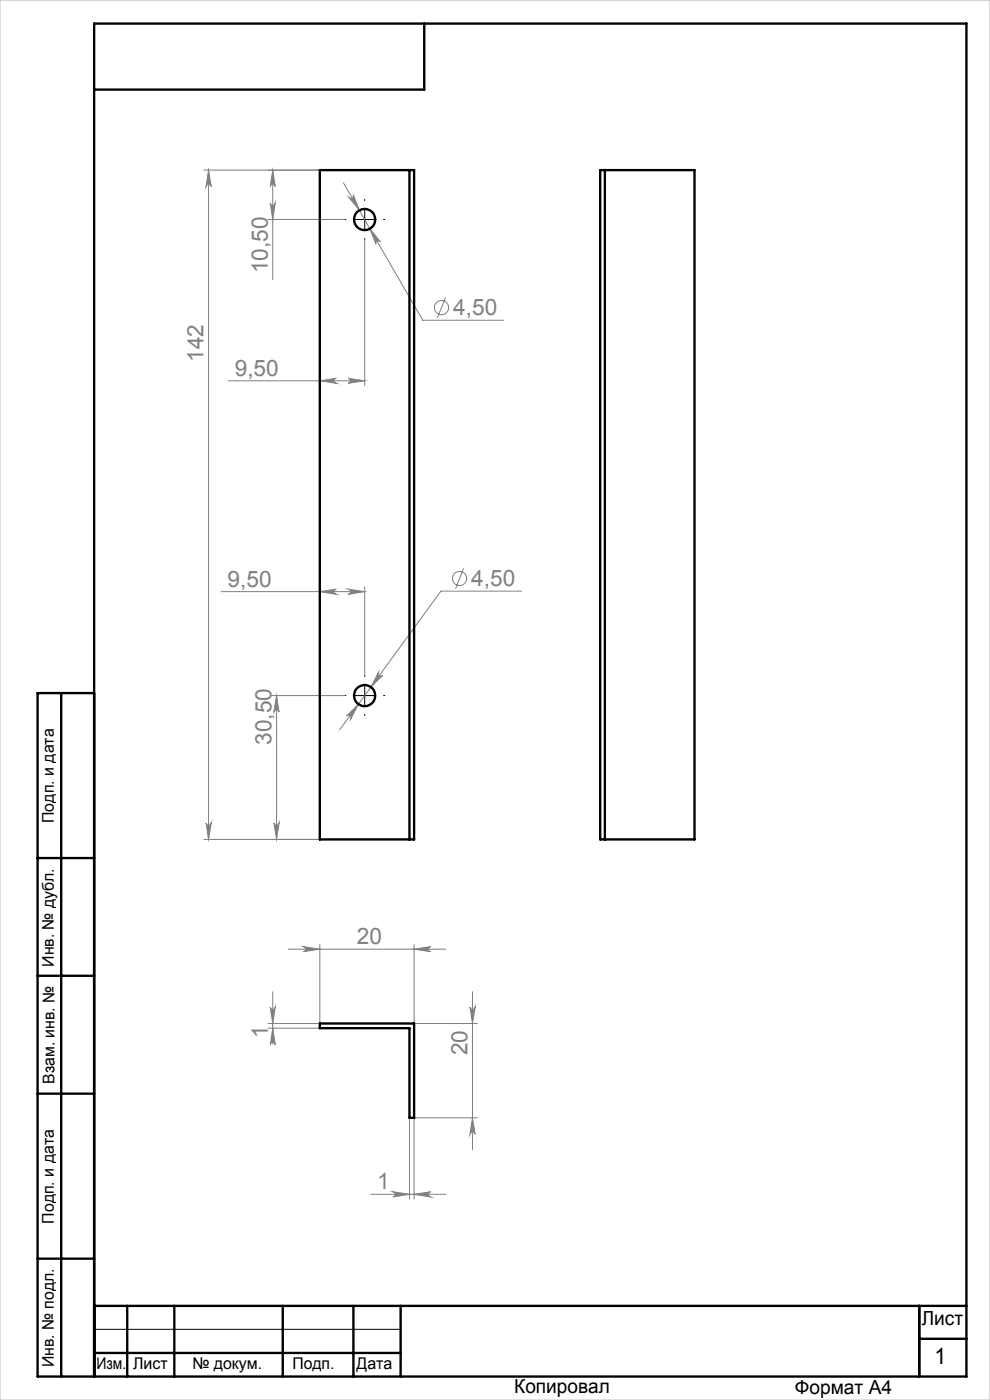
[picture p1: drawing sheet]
<svg xmlns="http://www.w3.org/2000/svg" width="210mm" height="297mm" viewBox="0 0 210 297" stroke-linecap="round" stroke-linejoin="round" font-family="sans-serif">
<g fill="none" stroke="#808080" stroke-width=".21">
<path d="M43.3 36.1h24.5M44.2 36.1l.6 3.5a.55 .55 0 0 0-.5-.5 .55 .55 0 0 0-.6 .5zM44.2 36.1v142M57.9 36.1l.5 3.5a.53 .53 0 0 0-.5-.5 .53 .53 0 0 0-.6 .5zM57.9 36.1v23.2M72.8 38.8l16.9 29.1h17.1M56.8 46.6h16.3M57.3 43.1a.53 .53 0 0 0 .6 .5 .53 .53 0 0 0 .5-.5l-.5 3.5zM74 41.9a.54 .54 0 0 0 .7 .1 .54 .54 0 0 0 .2-.7l1.3 3.3zM77.4 50.8v31M78.5 48.5l2.2 2.8a.53 .53 0 0 0-.7-.2 .53 .53 0 0 0-.2 .7zM94.5 63.1l-1.7 4.3"/>
<path d="M48.4 80.8h29M67.8 80.8l3.5-.5a.53 .53 0 0 0-.5 .5 .53 .53 0 0 0 .5 .5zM73.8 80.3l3.6 .5-3.6 .5a.53 .53 0 0 0 .6-.5 .53 .53 0 0 0-.6-.5zM46.9 125.5h30.5M67.8 125.5l3.5-.5a.55 .55 0 0 0-.5 .5 .55 .55 0 0 0 .5 .6zM73.8 125l3.6 .5-3.6 .6a.55 .55 0 0 0 .6-.6 .55 .55 0 0 0-.6-.5zM77.4 124.5v18.8M98.4 120.6l-1.8 4.3M110.7 125.4h-17.2l-21.5 29.4M57.6 147.6h15.5M58.7 147.6l.5 3.5a.55 .55 0 0 0-.6-.5 .55 .55 0 0 0-.5 .5zM58.7 147.6v30.5"/>
<path d="M76 149.4l-1.6 3.1a.54 .54 0 0 0-.1-.7 .54 .54 0 0 0-.8 .1zM80.3 142.6a.54 .54 0 0 0 .1 .8 .54 .54 0 0 0 .8-.1l-2.5 2.5zM43.3 178.1h24.5M43.7 174.6a.55 .55 0 0 0 .6 .5 .55 .55 0 0 0 .5-.5l-.6 3.5zM58.1 174.6a.55 .55 0 0 0 .5 .5 .55 .55 0 0 0 .6-.5l-.5 3.5zM56.8 218.1h11M57.3 213.6a.53 .53 0 0 0 .6 .5 .53 .53 0 0 0 .5-.5l-.5 3.5zM57.9 218.1l.5 3.5a.53 .53 0 0 0-.5-.5 .53 .53 0 0 0-.6 .5zM57.9 210.4v11.1M61.1 201.4h33.5M64.3 200.8l3.5 .6-3.5 .5a.53 .53 0 0 0 .6-.5 .53 .53 0 0 0-.6-.6zM67.8 200.4v16.7h-11"/>
<path d="M87.8 201.4l3.5-.6a.53 .53 0 0 0-.5 .6 .53 .53 0 0 0 .5 .5zM87.8 200.4v16.7h13.4M99.7 213.6a.55 .55 0 0 0 .5 .5 .55 .55 0 0 0 .6-.5l-.6 3.5zM100.2 210.4v33.5M86.9 237.1v17.3M100.2 237.1l.6 3.5a.55 .55 0 0 0-.6-.5 .55 .55 0 0 0-.5 .5zM101.2 237.1h-13.4v17.3M78.6 253.4h16M83.4 252.8l3.5 .6-3.5 .5a.55 .55 0 0 0 .5-.5 .55 .55 0 0 0-.5-.6zM87.8 253.4l3.5-.6a.55 .55 0 0 0-.5 .6 .55 .55 0 0 0 .5 .5z"/>
<circle cx="93.6" cy="65.3" r="1.51"/>
<circle cx="97.5" cy="122.7" r="1.51"/>
</g>
<path d="M73.4 46.6h-.3M77.4 42.6v-.3M77.4 50.6v.2M81.4 46.6h.2M73.4 147.6h-.3M77.4 143.6v-.3M77.4 151.6v.2M81.4 147.6h.2" fill="none" stroke="#000" stroke-width=".21" stroke-dasharray="15.2 1.3 1.3 1.3"/>
<path d="M75.4 46.6h3.9M77.4 44.6v4M75.4 147.6h3.9M77.4 145.6v4M20 282h65" fill="none" stroke="#000" stroke-width=".21"/>
<g fill="none" stroke="#000" stroke-width=".5">
<path d="M90 5v14h-70M13 147v145M20 147h-12v145h197v-287h-185v287M8 182h12M8 207h12M8 232h12M8 267h12M20 277h185M27 277v15M37 277v15M60 277v15M75 277v15"/>
<path d="M85 277v15M195 277v15M20 287h65M195 284h10"/>
</g>
<path d="M0 0h210v297h-210z" fill="none" stroke="#c0c0c0" stroke-width=".21"/>
<g fill="#808080">
<path d="M73.8 125l3.6 .5-3.6 .6a.55 .55 0 0 0 .6-.6 .55 .55 0 0 0-.6-.5zM67.8 125.5l3.5-.5a.55 .55 0 0 0-.5 .5 .55 .55 0 0 0 .5 .6zM73.8 80.3l3.6 .5-3.6 .5a.53 .53 0 0 0 .6-.5 .53 .53 0 0 0-.6-.5zM67.8 80.8l3.5-.5a.53 .53 0 0 0-.5 .5 .53 .53 0 0 0 .5 .5z"/>
<path d="M74 41.9l2.2 2.7-1.3-3.3a.54 .54 0 0 1-.2 .7 .54 .54 0 0 1-.7-.1zM78.5 48.5l1.3 3.3a.53 .53 0 0 1 .2-.7 .53 .53 0 0 1 .7 .2zM76 149.4l-2.5 2.5a.54 .54 0 0 1 .8-.1 .54 .54 0 0 1 .1 .7zM80.3 142.6l-1.6 3.2 2.5-2.5a.54 .54 0 0 1-.8 .1 .54 .54 0 0 1-.1-.8zM83.4 252.8l3.5 .6-3.5 .5a.55 .55 0 0 0 .5-.5 .55 .55 0 0 0-.5-.6zM87.8 253.4l3.5-.6a.55 .55 0 0 0-.5 .6 .55 .55 0 0 0 .5 .5z"/>
<path d="M87.8 201.4l3.5-.6a.53 .53 0 0 0-.5 .6 .53 .53 0 0 0 .5 .5zM64.3 200.8l3.5 .6-3.5 .5a.53 .53 0 0 0 .6-.5 .53 .53 0 0 0-.6-.6z"/>
<path d="M58.1 174.6a.55 .55 0 0 0 .5 .5 .55 .55 0 0 0 .6-.5l-.5 3.5zM58.7 147.6l.5 3.5a.55 .55 0 0 0-.6-.5 .55 .55 0 0 0-.5 .5zM57.3 43.1a.53 .53 0 0 0 .6 .5 .53 .53 0 0 0 .5-.5l-.5 3.5zM57.9 36.1l.5 3.5a.53 .53 0 0 0-.5-.5 .53 .53 0 0 0-.6 .5zM100.2 237.1l.6 3.5a.55 .55 0 0 0-.6-.5 .55 .55 0 0 0-.5 .5zM99.7 213.6a.55 .55 0 0 0 .5 .5 .55 .55 0 0 0 .6-.5l-.6 3.5z"/>
<path d="M44.2 36.1l.6 3.5a.55 .55 0 0 0-.5-.5 .55 .55 0 0 0-.6 .5zM43.7 174.6a.55 .55 0 0 0 .6 .5 .55 .55 0 0 0 .5-.5l-.6 3.5zM57.3 213.6a.53 .53 0 0 0 .6 .5 .53 .53 0 0 0 .5-.5l-.5 3.5zM57.9 218.1l.5 3.5a.53 .53 0 0 0-.5-.5 .53 .53 0 0 0-.6 .5z"/>
</g>
<g fill="none" stroke="#000" stroke-width=".5">
<path d="M67.8 36.1h20v142h-20zM86.9 36.1v142M127.3 36.1h20v142h-20zM128.3 36.1v142M67.8 217.1h20v20h-.9v-19h-19.1z"/>
<circle cx="77.3" cy="46.6" r="2.25"/>
<circle cx="77.3" cy="147.6" r="2.24"/>
</g>
<g font-size="4.8" fill="#808080">
<text x="56.8" y="58" transform="rotate(-90 56.8 58)">10,50</text>
<text x="96.1" y="66.8">4,50</text>
<text x="43.2" y="76.8" transform="rotate(-90 43.2 76.8)">142</text>
<text x="49.8" y="79.7">9,50</text>
<text x="48.3" y="124.4">9,50</text>
<text x="100" y="124.3">4,50</text>
<text x="57.6" y="158" transform="rotate(-90 57.6 158)">30,50</text>
<text x="75.7" y="200.3">20</text>
<text x="56.8" y="220.2" transform="rotate(-90 56.8 220.2)">1</text>
<text x="99.2" y="223.9" transform="rotate(-90 99.2 223.9)">20</text>
<text x="80" y="252.3">1</text>
</g>
<text font-size="4.8" x="198.2" y="289.5">1</text>
<g font-size="4.1">
<text x="195.5" y="281.2">Лист</text>
<text x="109.1" y="295.6">Копировал</text>
<text x="168.6" y="295.7">Формат А4</text>
</g>
<g font-size="3.4">
<text x="11.4" y="174.6" transform="rotate(-90 11.4 174.6)">Подп. и дата</text>
<text x="11.4" y="205.1" transform="rotate(-90 11.4 205.1)">Инв. № дубл.</text>
<text x="11.6" y="229.9" transform="rotate(-90 11.6 229.9)">Взам. инв. №</text>
<text x="11.4" y="259.6" transform="rotate(-90 11.4 259.6)">Подп. и дата</text>
<text x="11.4" y="290" transform="rotate(-90 11.4 290)">Инв. № подл.</text>
<text x="20.4" y="290.4">Изм.</text>
<text x="28.2" y="290.4">Лист</text>
<text x="40.8" y="290.4">№ докум.</text>
<text x="62" y="290.4">Подп.</text>
<text x="75.6" y="290.4">Дата</text>
</g>
</svg>
